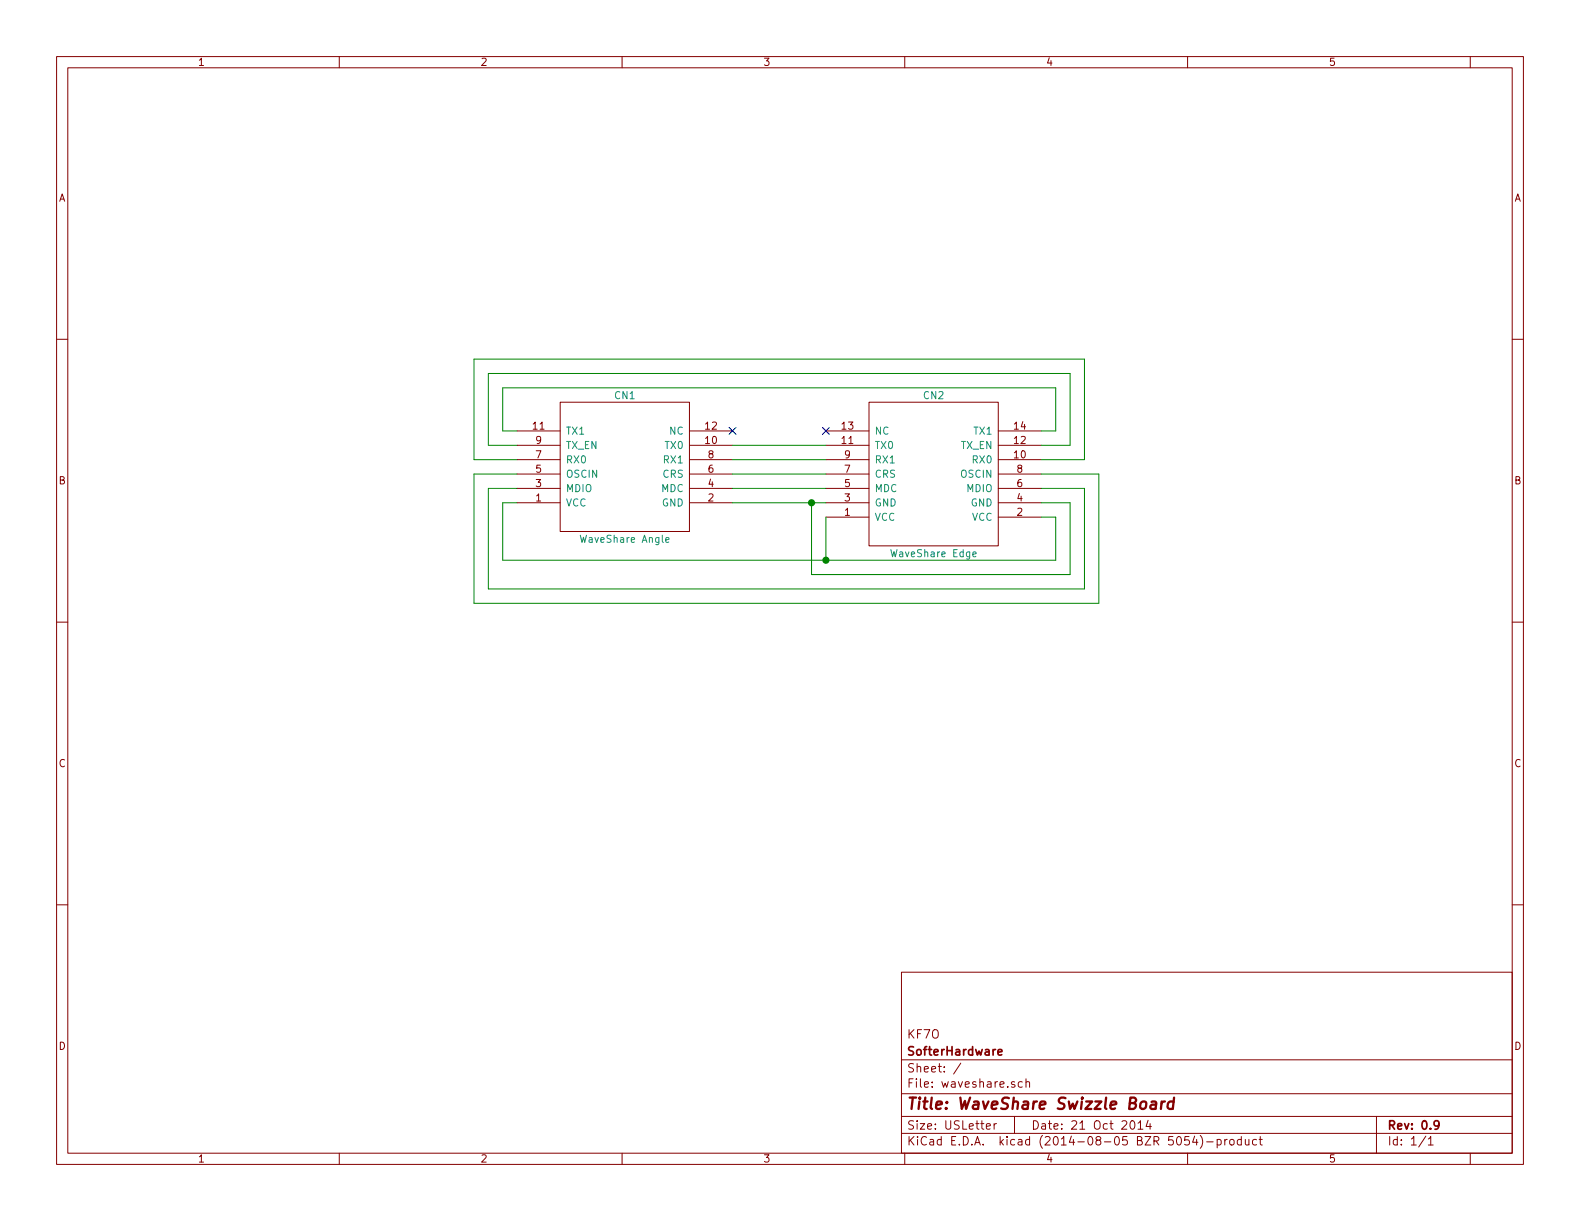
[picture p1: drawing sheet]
EESchema Schematic File Version 2
LIBS:power
LIBS:device
LIBS:transistors
LIBS:conn
LIBS:linear
LIBS:regul
LIBS:74xx
LIBS:cmos4000
LIBS:adc-dac
LIBS:memory
LIBS:xilinx
LIBS:special
LIBS:microcontrollers
LIBS:dsp
LIBS:microchip
LIBS:analog_switches
LIBS:motorola
LIBS:texas
LIBS:intel
LIBS:audio
LIBS:interface
LIBS:digital-audio
LIBS:philips
LIBS:display
LIBS:cypress
LIBS:siliconi
LIBS:opto
LIBS:atmel
LIBS:contrib
LIBS:valves
LIBS:hermeslite
LIBS:waveshare-cache
EELAYER 24 0
EELAYER END
$Descr USLetter 11000 8500
encoding utf-8
Sheet 1 1
Title "WaveShare Swizzle Board"
Date "21 Oct 2014"
Rev "0.9"
Comp "SofterHardware"
Comment1 "KF7O"
Comment2 ""
Comment3 ""
Comment4 ""
$EndDescr
$Comp
L CN CN1
U 1 1
P 4350 3250
F 0 "CN1" H 4350 2750 50  0000 C CNN
F 1 "WaveShare Angle" H 4350 3750 50  0000 C CNN
F 2 "MODULE" H 4350 3250 50  0001 C CNN
F 3 "DOCUMENTATION" H 4350 3250 50  0001 C CNN
	1    4350 3250
	1    0    0    1   
$EndComp
$Comp
L ECN CN2
U 1 1
P 6500 3300
F 0 "CN2" H 6500 2750 50  0000 C CNN
F 1 "WaveShare Edge" H 6500 3850 50  0000 C CNN
F 2 "MODULE" H 6500 3300 50  0001 C CNN
F 3 "DOCUMENTATION" H 6500 3300 50  0001 C CNN
	1    6500 3300
	1    0    0    1   
$EndComp
Wire Wire Line
	5100 3100 5750 3100
Wire Wire Line
	5750 3200 5100 3200
Wire Wire Line
	5100 3300 5750 3300
Wire Wire Line
	5750 3400 5100 3400
Wire Wire Line
	5100 3500 5750 3500
Wire Wire Line
	3600 3500 3500 3500
Wire Wire Line
	3500 3500 3500 3900
Wire Wire Line
	3500 3900 7350 3900
Wire Wire Line
	7350 3900 7350 3600
Wire Wire Line
	7350 3600 7250 3600
Wire Wire Line
	5750 3600 5750 3900
Connection ~ 5750 3900
Wire Wire Line
	5650 3500 5650 4000
Wire Wire Line
	5650 4000 7450 4000
Wire Wire Line
	7450 4000 7450 3500
Wire Wire Line
	7450 3500 7250 3500
Connection ~ 5650 3500
Wire Wire Line
	3600 3400 3400 3400
Wire Wire Line
	3400 3400 3400 4100
Wire Wire Line
	3400 4100 7550 4100
Wire Wire Line
	7550 4100 7550 3400
Wire Wire Line
	7550 3400 7250 3400
Wire Wire Line
	3600 3300 3300 3300
Wire Wire Line
	3300 3300 3300 4200
Wire Wire Line
	3300 4200 7650 4200
Wire Wire Line
	7650 4200 7650 3300
Wire Wire Line
	7650 3300 7250 3300
Wire Wire Line
	3600 3000 3500 3000
Wire Wire Line
	3500 3000 3500 2700
Wire Wire Line
	3500 2700 7350 2700
Wire Wire Line
	7350 2700 7350 3000
Wire Wire Line
	7350 3000 7250 3000
Wire Wire Line
	7250 3100 7450 3100
Wire Wire Line
	7450 3100 7450 2600
Wire Wire Line
	7450 2600 3400 2600
Wire Wire Line
	3400 2600 3400 3100
Wire Wire Line
	3400 3100 3600 3100
Wire Wire Line
	3600 3200 3300 3200
Wire Wire Line
	3300 3200 3300 2500
Wire Wire Line
	3300 2500 7550 2500
Wire Wire Line
	7550 2500 7550 3200
Wire Wire Line
	7550 3200 7250 3200
NoConn ~ 5100 3000
NoConn ~ 5750 3000
$EndSCHEMATC
